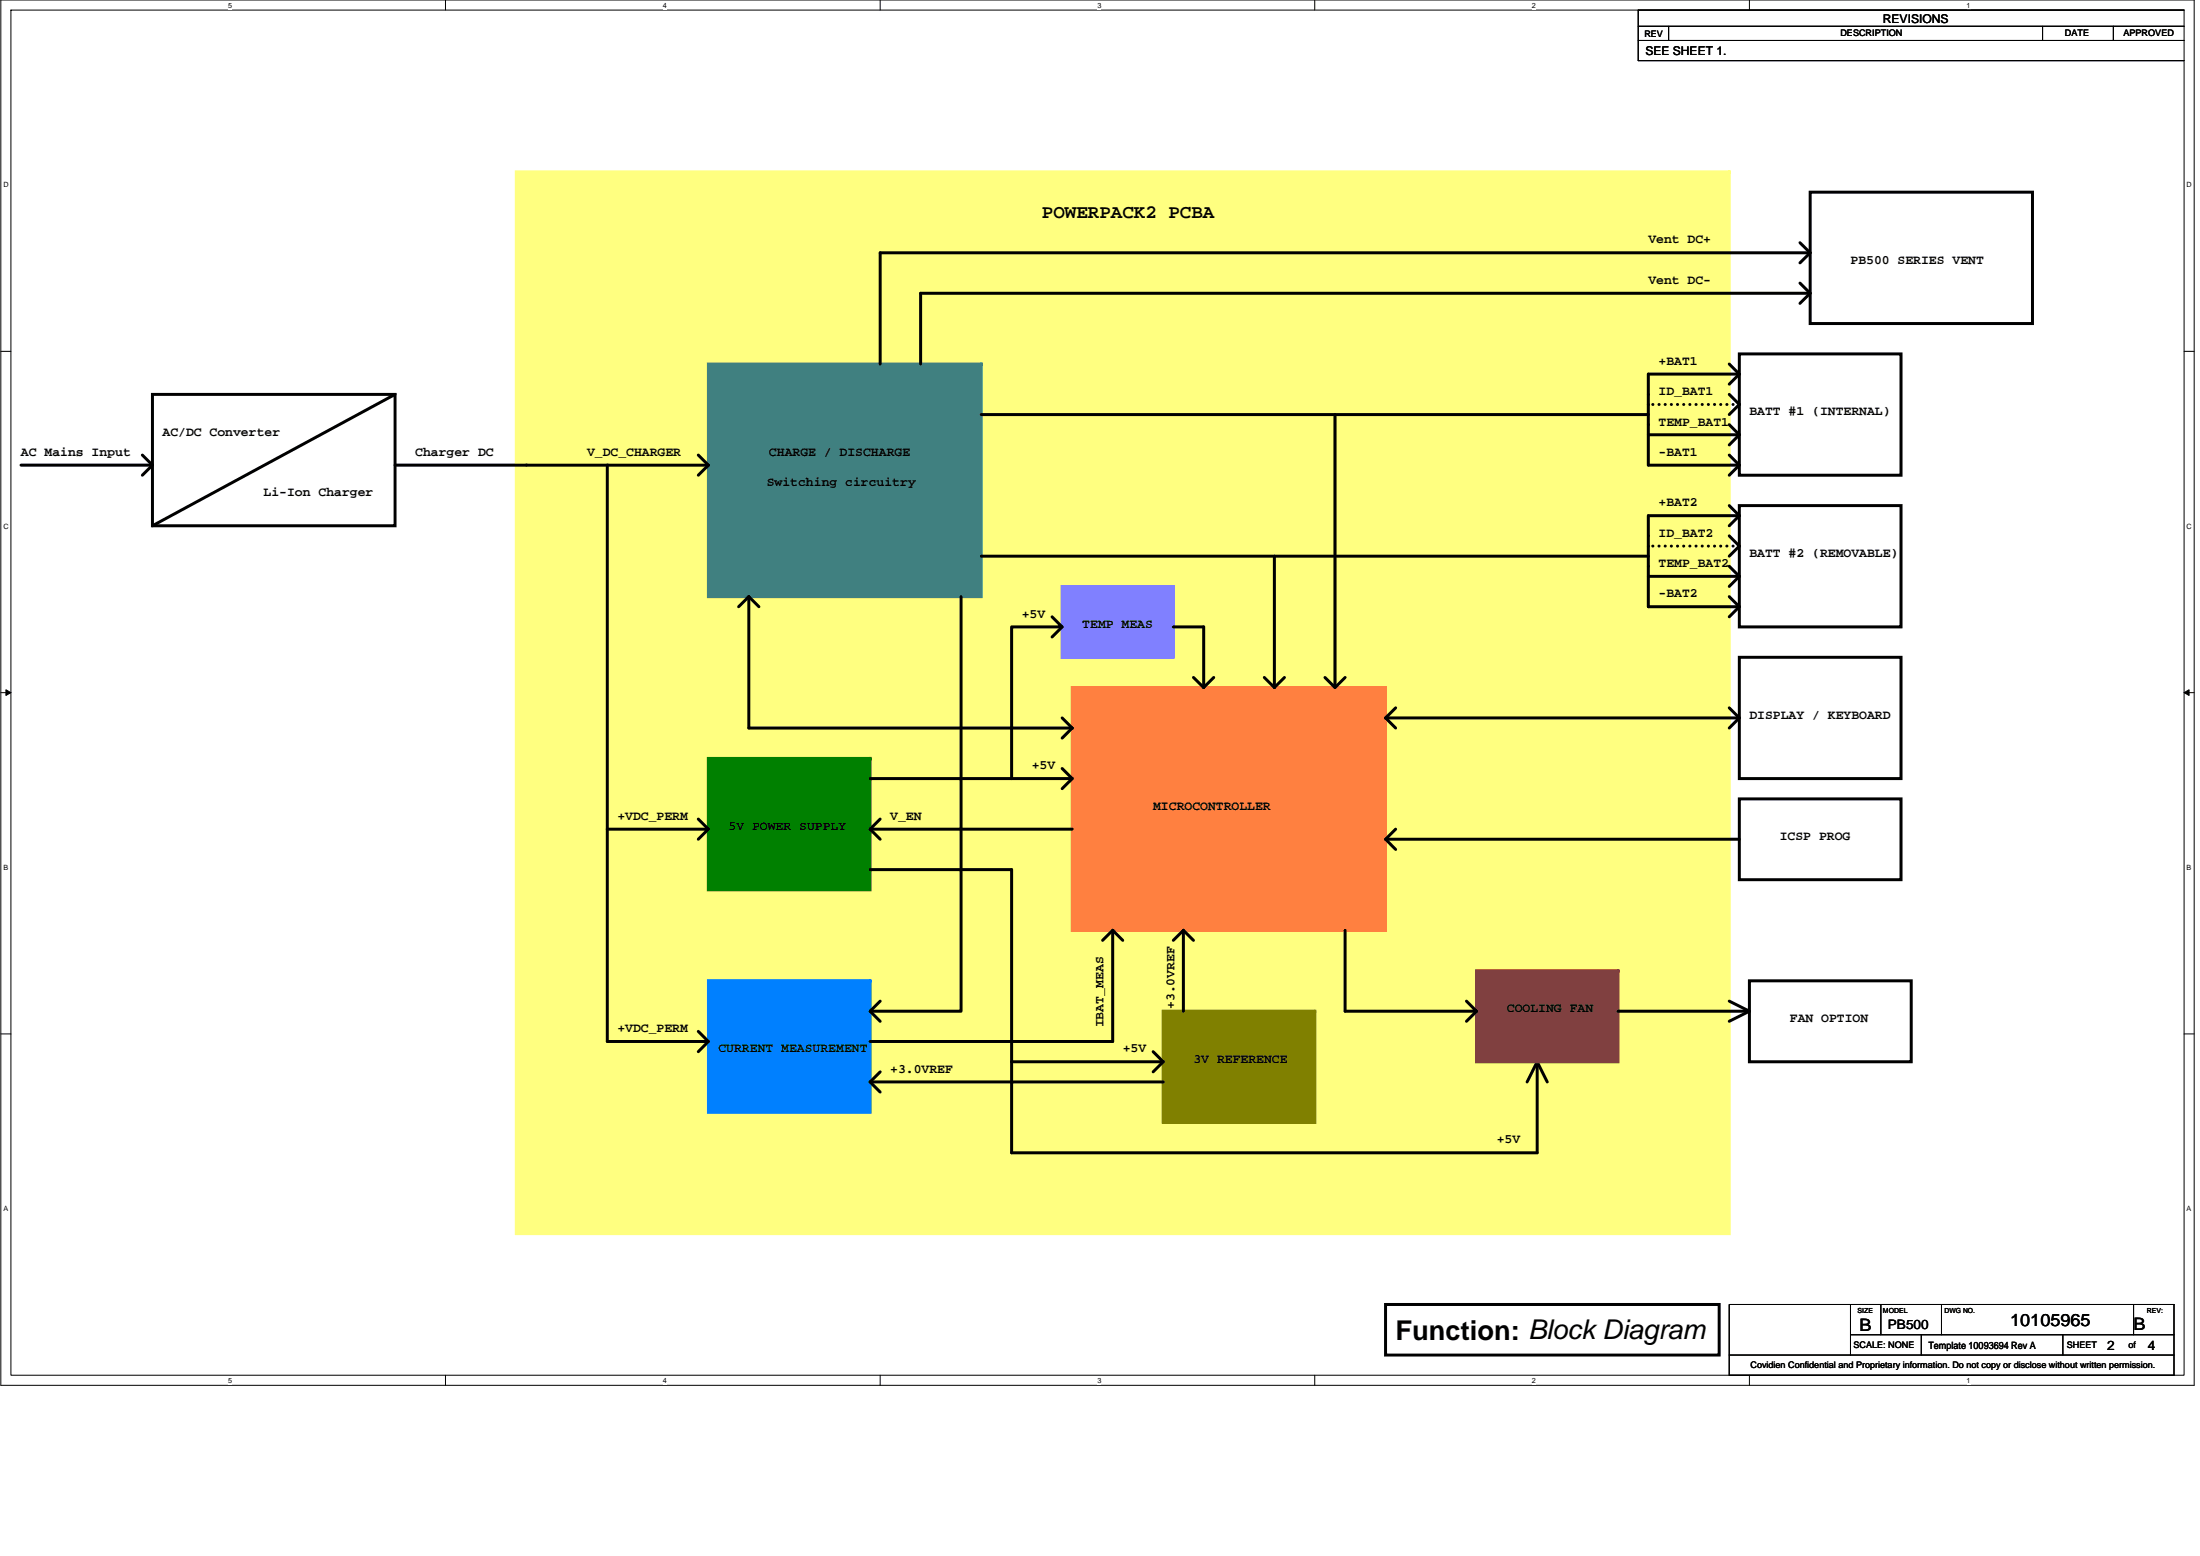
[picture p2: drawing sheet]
<svg xmlns="http://www.w3.org/2000/svg" width="420mm" height="297mm" viewBox="0 0 420 297" stroke-linecap="round" stroke-linejoin="round" font-family="sans-serif">
<path d="M.2 0h418.8v264.5h-418.8zM2.1 1.9h415v260.6h-415z" fill="none" stroke="#000" stroke-width=".19"/>
<g fill="#fff">
<path d="M43.6 .2h.7v1.6h-.7z"/>
<path d="M43.6 262.7h.7v1.6h-.7z"/>
</g>
<path d="M85.1 0v1.9M85.1 262.5v2" fill="none" stroke="#000" stroke-width=".19"/>
<g fill="#fff">
<path d="M126.6 .2h.7v1.6h-.7z"/>
<path d="M126.6 262.7h.7v1.6h-.7z"/>
</g>
<path d="M168.1 0v1.9M168.1 262.5v2" fill="none" stroke="#000" stroke-width=".19"/>
<g fill="#fff">
<path d="M209.6 .2h.7v1.6h-.7z"/>
<path d="M209.6 262.7h.7v1.6h-.7z"/>
</g>
<path d="M251.1 0v1.9M251.1 262.5v2" fill="none" stroke="#000" stroke-width=".19"/>
<g fill="#fff">
<path d="M292.6 .2h.7v1.6h-.7z"/>
<path d="M292.6 262.7h.7v1.6h-.7z"/>
</g>
<path d="M334.1 0v1.9M334.1 262.5v2" fill="none" stroke="#000" stroke-width=".19"/>
<g fill="#fff">
<path d="M375.6 .2h.8v1.6h-.8z"/>
<path d="M375.6 262.7h.8v1.6h-.8z"/>
<path d="M.6 34.5h1v1.5h-1z"/>
<path d="M417.6 34.5h1v1.5h-1z"/>
<path d="M.6 99.7h1v1.5h-1z"/>
<path d="M417.6 99.7h1v1.5h-1z"/>
</g>
<path d="M.2 67.1h1.9M417.1 67.1h1.9" fill="none" stroke="#000" stroke-width=".19"/>
<g fill="#fff">
<path d="M.6 164.8h1v1.5h-1z"/>
<path d="M417.6 164.8h.9v1.5h-.9z"/>
</g>
<path d="M.2 132.2h1.9M417.1 132.2h1.9" fill="none" stroke="#000" stroke-width=".19"/>
<path d="M1.1 131.7l1 .5-1 .6zM417.1 132.2l1-.5v1.1z" fill="#000" stroke="#000" stroke-width=".19"/>
<g fill="#fff">
<path d="M.6 230h1v1.5h-1z"/>
<path d="M417.6 230h.9v1.5h-.9z"/>
</g>
<g fill="none" stroke="#000" stroke-width=".19">
<path d="M312.9 5h104.2M312.9 7.7h104.2M318.7 5v2.7M390.1 5v2.7M403.6 5v2.7M417.1 1.9h-104.2v9.7h104.2M.2 197.4h1.9M417.1 197.4h1.9M330.3 249h84.9v13.5h-84.9zM330.3 258.7h84.9M353.4 249v9.7M353.4 254.8h61.8"/>
<path d="M359.2 249v5.8M366.9 254.8v3.9M370.8 249v5.8M394 254.8v3.9M407.5 249v5.8"/>
</g>
<g fill="none" stroke="#000" stroke-width=".57">
<path d="M345.7 36.7h42.5v25.1h-42.5zM343.8 46.3l1.9 2M343.8 54l1.9 2M345.7 48.3l-1.9 1.9M345.7 56l-1.9 1.9M345.7 48.3h-177.6v21.2M345.7 56h-169.9v13.5M29.1 75.3h46.3v25.1h-46.3zM75.4 75.3l-46.3 25.1M187.4 79.1h127.4M255 79.1v52.2l-2-2M330.3 75.3l1.9 1.9-1.9 1.9"/>
<path d="M330.3 69.5l1.9 1.9M332.2 71.4l-1.9 1.9M332.2 67.6h30.9v23.1h-30.9zM332.2 71.4h-17.4v3.9v13.5h17.4M4 88.8h25.1M27.2 86.9l1.9 1.9-1.9 1.9M75.4 88.8h59.9M116 88.8v69.5M133.4 86.9l1.9 1.9M135.3 88.8l-1.9 1.9M314.8 83h17.4M330.3 81.1l1.9 1.9"/>
<path d="M330.3 86.9l1.9 1.9M330.3 96.5l1.9 1.9M332.2 83l-1.9 1.9M332.2 98.4l-1.9 2M332.2 96.5h30.9v23.2h-30.9zM332.2 88.8l-1.9 1.9M332.2 98.4h-17.4v17.4h17.4M143 113.9v25.1h61.8M143 113.9l1.9 1.9M143 113.9l-1.9 1.9M183.5 113.9v79.1h-17.3M187.4 106.2h127.4"/>
<path d="M200.9 117.8l2 1.9h-9.7v28.9M202.9 119.7l-2 1.9M224.1 119.7h5.8v11.6M243.4 106.2v25.1M314.8 110h17.4M330.3 102.3l1.9 1.9-1.9 2M330.3 108.1l1.9 1.9M330.3 113.9l1.9 1.9M332.2 110l-1.9 2M332.2 115.8l-1.9 2M202.9 137.1l1.9 1.9M204.8 139l-1.9 1.9"/>
<path d="M227.9 129.3l2 2M231.8 129.3l-1.9 2M241.5 129.3l1.9 2M245.3 129.3l-1.9 2M256.9 129.3l-1.9 2M264.6 137.1l1.9 1.9M264.6 137.1h67.6M266.5 135.1l-1.9 2M330.3 135.1l1.9 2M332.2 125.5h30.9v23.1h-30.9zM332.2 137.1l-1.9 1.9M116 158.3h19.3l-1.9 1.9"/>
<path d="M116 158.3v40.5h19.3M133.4 156.4l1.9 1.9M166.2 158.3h38.6M166.2 148.6h38.6M168.1 156.4l-1.9 1.9 1.9 1.9M202.9 146.7l1.9 1.9-1.9 2M266.5 158.3l-1.9 1.9 1.9 2M332.2 152.5h30.9v15.4h-30.9zM166.2 166h27v36.7M210.6 179.5l1.9-1.9 1.9 1.9M212.5 177.6v21.2h-46.3M224.1 179.5l1.9-1.9 1.9 1.9"/>
<path d="M226 177.6v15.4M256.9 177.6v15.4h25.1l-1.9-1.9M264.6 160.2h67.6M133.4 196.9l1.9 1.9-1.9 2M168.1 191.1l-1.9 1.9 1.9 2M282 193l-1.9 2M309 193h25.1M330.3 191.1l3.8 1.9M334.1 187.2h30.9v15.5h-30.9zM334.1 193l-3.8 2M166.2 206.5h56M168.1 204.6l-1.9 1.9 1.9 2"/>
<path d="M193.2 202.7v17.4h100.4v-17.4M193.2 202.7h29M220.2 200.8l2 1.9-2 1.9M293.6 202.7l-2 3.8M293.6 202.7l1.9 3.8M264.6 249h63.7v9.7h-63.7z"/>
</g>
<path d="M98.6 32.8v202.7h231.7v-202.7z" fill-rule="evenodd" fill="#ffff80" stroke="#ffff80" stroke-width=".57"/>
<path d="M135.3 69.5v44.4h52.1v-44.4z" fill-rule="evenodd" fill="#408080" stroke="#408080" stroke-width=".57"/>
<path d="M314.8 77.2h.1M332.2 77.2h-17.4M314.8 104.2h.1M332.2 104.2h-17.4" fill="none" stroke="#000" stroke-width=".57" stroke-dasharray="0 1.1"/>
<path d="M204.8 131.3v46.3h59.8v-46.3z" fill-rule="evenodd" fill="#ff8040" stroke="#ff8040" stroke-width=".57"/>
<path d="M135.3 144.8v25.1h30.9v-25.1z" fill-rule="evenodd" fill="#008000" stroke="#008000" stroke-width=".57"/>
<path d="M222.2 193v21.3h28.9v-21.3z" fill-rule="evenodd" fill="#808000" stroke="#808000" stroke-width=".57"/>
<path d="M135.3 187.2v25.1h30.9v-25.1z" fill-rule="evenodd" fill="#0080ff" stroke="#0080ff" stroke-width=".57"/>
<path d="M282 185.3v17.4h27v-17.4z" fill-rule="evenodd" fill="#804040" stroke="#804040" stroke-width=".57"/>
<path d="M202.9 112v13.5h21.2v-13.5z" fill-rule="evenodd" fill="#8080ff" stroke="#8080ff" stroke-width=".57"/>
<text font-size="5.2" x="266.5" y="255.8">Function: Block Diagram</text>
<text font-size="3.7" x="199" y="41.7">POWERPACK2 PCBA</text>
<g font-size="3.3">
<text x="355.1" y="254.1">B</text>
<text x="383.9" y="253.1">10105965</text>
<text x="407.5" y="253.9">B</text>
</g>
<g font-size="2.5">
<text x="314.8" y="46.5">Vent DC+</text>
<text x="353.4" y="50.4">PB500 SERIES VENT</text>
<text x="314.8" y="54.2">Vent DC-</text>
<text x="316.7" y="69.7">+BAT1</text>
<text x="316.7" y="75.4">ID_BAT1</text>
<text x="31" y="83.2">AC/DC Converter</text>
<text x="316.7" y="81.2">TEMP_BAT1</text>
<text x="334.1" y="79.3">BATT #1 (INTERNAL)</text>
<text x="4" y="87">AC Mains Input</text>
<text x="79.3" y="87">Charger DC</text>
<text x="112.1" y="87">V_DC_CHARGER</text>
<text x="146.9" y="87">CHARGE / DISCHARGE</text>
<text x="316.7" y="87">-BAT1</text>
<text x="50.3" y="94.7">Li-Ion Charger</text>
<text x="146.4" y="92.8">Switching circuitry</text>
<text x="316.7" y="96.7">+BAT2</text>
<text x="316.7" y="102.5">ID_BAT2</text>
<text x="334.1" y="106.3">BATT #2 (REMOVABLE)</text>
<text x="316.7" y="108.3">TEMP_BAT2</text>
<text x="195.1" y="117.9">+5V</text>
<text x="206.7" y="119.8">TEMP MEAS</text>
<text x="316.7" y="114">-BAT2</text>
<text x="334.1" y="137.2">DISPLAY / KEYBOARD</text>
<text x="197.1" y="146.9">+5V</text>
<text x="220.2" y="154.6">MICROCONTROLLER</text>
<text x="117.9" y="156.5">+VDC_PERM</text>
<text x="139.1" y="158.5">5V POWER SUPPLY</text>
<text x="170" y="156.5">V_EN</text>
<text x="339.9" y="160.4">ICSP PROG</text>
<text x="117.9" y="197.1">+VDC_PERM</text>
<text x="210.8" y="196.1" transform="rotate(-90 210.8 196.1)">IBAT_MEAS</text>
<text x="224.3" y="192.7" transform="rotate(-90 224.3 192.7)">+3.0VREF</text>
<text x="287.8" y="193.2">COOLING FAN</text>
<text x="341.8" y="195.1">FAN OPTION</text>
<text x="137.2" y="200.9">CURRENT MEASUREMENT</text>
<text x="214.4" y="200.9">+5V</text>
<text x="227.9" y="202.9">3V REFERENCE</text>
<text x="170" y="204.8">+3.0VREF</text>
<text x="285.8" y="218.3">+5V</text>
<text x="360.6" y="253.8">PB500</text>
<text x="402.5" y="257.6">2</text>
<text x="410.2" y="257.6">4</text>
</g>
<g font-size="2.3">
<text x="359.6" y="4.4">REVISIONS</text>
<text x="314.2" y="10.6">SEE SHEET 1.</text>
</g>
<text font-size="1.9" x="368.3" y="257.5">Template 10093694 Rev A</text>
<g font-size="1.7">
<text x="314" y="7.1">REV</text>
<text x="351.5" y="6.9">DESCRIPTION</text>
<text x="394.3" y="6.9">DATE</text>
<text x="405.5" y="6.9">APPROVED</text>
<text x="354" y="257.3">SCALE: NONE</text>
<text x="394.7" y="257.3">SHEET</text>
<text x="406.5" y="257.3">of</text>
<text x="334.3" y="261.2">Covidien Confidential and Proprietary information. Do not copy or disclose without written permission.</text>
</g>
<g font-size="1.4">
<text x="43.6" y="1.5">5</text>
<text x="126.6" y="1.5">4</text>
<text x="209.6" y="1.5">3</text>
<text x="292.6" y="1.5">2</text>
<text x="375.6" y="1.5">1</text>
<text x=".6" y="35.8">D</text>
<text x="417.6" y="35.8">D</text>
<text x=".6" y="100.9">C</text>
<text x="417.6" y="100.9">C</text>
<text x=".6" y="166.1">B</text>
<text x="417.6" y="166.1">B</text>
<text x=".6" y="231.2">A</text>
<text x="417.6" y="231.2">A</text>
<text x="43.6" y="264">5</text>
<text x="126.6" y="264">4</text>
<text x="209.6" y="264">3</text>
<text x="292.6" y="264">2</text>
<text x="375.6" y="264">1</text>
</g>
<g font-size="1.3">
<text x="354.8" y="250.6">SIZE</text>
<text x="359.6" y="250.6">MODEL</text>
<text x="371.4" y="250.6">DWG NO.</text>
<text x="410" y="250.6">REV:</text>
</g>
</svg>
